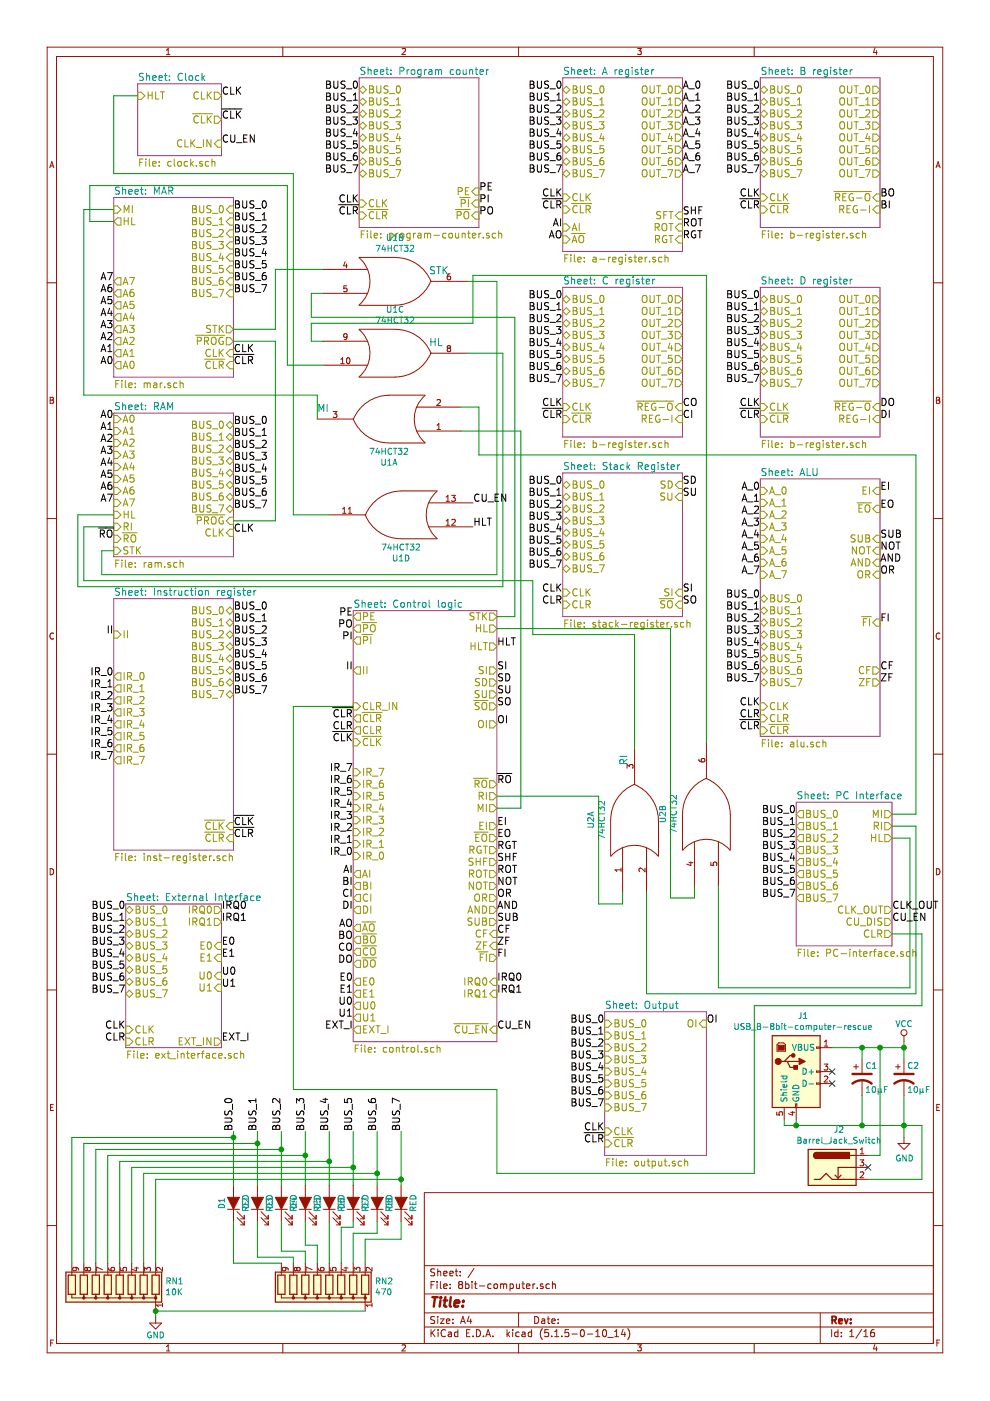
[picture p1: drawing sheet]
EESchema Schematic File Version 4
EELAYER 30 0
EELAYER END
$Descr A4 8268 11693 portrait
encoding utf-8
Sheet 1 16
Title ""
Date ""
Rev ""
Comp ""
Comment1 ""
Comment2 ""
Comment3 ""
Comment4 ""
$EndDescr
$Comp
L power:VCC #PWR02
U 1 1
P 7550 8700
F 0 "#PWR02" H 7550 8550 50  0001 C CNN
F 1 "VCC" H 7550 8850 50  0000 C CNN
F 2 "" H 7550 8700 50  0001 C CNN
F 3 "" H 7550 8700 50  0001 C CNN
	1    7550 8700
	1    0    0    -1  
$EndComp
$Sheet
S 1150 700  700  600 
U 5B533ECB
F0 "Clock" 60
F1 "clock.sch" 60
F2 "CLK" O R 1850 800 60 
F3 "HLT" I L 1150 800 60 
F4 "~CLK" O R 1850 1000 60 
F5 "CLK_IN" I R 1850 1200 60 
$EndSheet
$Sheet
S 6350 650  1000 1250
U 5B53AFFA
F0 "B register" 60
F1 "b-register.sch" 60
F2 "BUS_0" B L 6350 750 60 
F3 "BUS_1" B L 6350 850 60 
F4 "BUS_2" B L 6350 950 60 
F5 "BUS_3" B L 6350 1050 60 
F6 "BUS_4" B L 6350 1150 60 
F7 "BUS_5" B L 6350 1250 60 
F8 "BUS_6" B L 6350 1350 60 
F9 "BUS_7" B L 6350 1450 60 
F10 "CLK" I L 6350 1650 60 
F11 "~CLR" I L 6350 1750 60 
F12 "OUT_0" O R 7350 750 60 
F13 "OUT_1" O R 7350 850 60 
F14 "OUT_2" O R 7350 950 60 
F15 "OUT_3" O R 7350 1050 60 
F16 "OUT_4" O R 7350 1150 60 
F17 "OUT_5" O R 7350 1250 60 
F18 "OUT_6" O R 7350 1350 60 
F19 "OUT_7" O R 7350 1450 60 
F20 "REG-I" I R 7350 1750 60 
F21 "~REG-O" I R 7350 1650 60 
$EndSheet
$Sheet
S 6350 4000 1000 2150
U 5B5451DB
F0 "ALU" 60
F1 "alu.sch" 60
F2 "BUS_1" T L 6350 5100 60 
F3 "BUS_0" T L 6350 5000 60 
F4 "BUS_2" T L 6350 5200 60 
F5 "BUS_3" T L 6350 5300 60 
F6 "BUS_4" T L 6350 5400 60 
F7 "BUS_5" T L 6350 5500 60 
F8 "BUS_6" T L 6350 5600 60 
F9 "BUS_7" T L 6350 5700 60 
F10 "A_0" I L 6350 4100 60 
F11 "A_1" I L 6350 4200 60 
F12 "A_2" I L 6350 4300 60 
F13 "A_3" I L 6350 4400 60 
F14 "A_4" I L 6350 4500 60 
F15 "A_5" I L 6350 4600 60 
F16 "A_6" I L 6350 4700 60 
F17 "A_7" I L 6350 4800 60 
F18 "~EO" I R 7350 4250 60 
F19 "CLK" I L 6350 5900 60 
F20 "CLR" I L 6350 6000 60 
F21 "~FI" I R 7350 5200 60 
F22 "CF" O R 7350 5600 60 
F23 "ZF" O R 7350 5700 60 
F24 "OR" I R 7350 4800 60 
F25 "AND" I R 7350 4700 60 
F26 "EI" I R 7350 4100 60 
F27 "NOT" I R 7350 4600 60 
F28 "SUB" I R 7350 4500 60 
F29 "~CLR" I L 6350 6100 60 
$EndSheet
$Sheet
S 950  1650 1000 1500
U 5B55F546
F0 "MAR" 60
F1 "mar.sch" 60
F2 "A0" O L 950 3050 60 
F3 "A1" O L 950 2950 60 
F4 "A2" O L 950 2850 60 
F5 "A3" O L 950 2750 60 
F6 "BUS_0" I R 1950 1750 60 
F7 "BUS_1" I R 1950 1850 60 
F8 "BUS_2" I R 1950 1950 60 
F9 "BUS_3" I R 1950 2050 60 
F10 "CLK" I R 1950 2950 60 
F11 "A4" O L 950 2650 60 
F12 "A5" O L 950 2550 60 
F13 "A6" O L 950 2450 60 
F14 "A7" O L 950 2350 60 
F15 "BUS_4" I R 1950 2150 60 
F16 "BUS_7" I R 1950 2450 60 
F17 "BUS_6" I R 1950 2350 60 
F18 "BUS_5" I R 1950 2250 60 
F19 "MI" I L 950 1750 60 
F20 "~CLR" I R 1950 3050 60 
F21 "HL" O L 950 1850 60 
F22 "~PROG" O R 1950 2850 60 
F23 "STK" O R 1950 2750 60 
$EndSheet
$Sheet
S 5050 8450 850  1200
U 5B57D8E5
F0 "Output" 60
F1 "output.sch" 60
F2 "OI" I R 5900 8550 60 
F3 "CLK" I L 5050 9450 60 
F4 "~CLR" I L 5050 9550 60 
F5 "BUS_0" I L 5050 8550 60 
F6 "BUS_1" I L 5050 8650 60 
F7 "BUS_2" I L 5050 8750 60 
F8 "BUS_3" I L 5050 8850 60 
F9 "BUS_4" I L 5050 8950 60 
F10 "BUS_5" I L 5050 9050 60 
F11 "BUS_6" I L 5050 9150 60 
F12 "BUS_7" I L 5050 9250 60 
$EndSheet
$Comp
L Device:LED_ALT D8
U 1 1
P 3350 10050
F 0 "D8" H 3350 10150 50  0000 C CNN
F 1 "RED" H 3350 9950 50  0000 C CNN
F 2 "LED_THT:LED_D3.0mm" H 3350 10050 50  0001 C CNN
F 3 "" H 3350 10050 50  0001 C CNN
	1    3350 10050
	0    -1   -1   0   
$EndComp
$Comp
L Device:LED_ALT D7
U 1 1
P 3150 10050
F 0 "D7" H 3150 10150 50  0000 C CNN
F 1 "RED" H 3150 9950 50  0000 C CNN
F 2 "LED_THT:LED_D3.0mm" H 3150 10050 50  0001 C CNN
F 3 "" H 3150 10050 50  0001 C CNN
	1    3150 10050
	0    -1   -1   0   
$EndComp
$Comp
L Device:LED_ALT D6
U 1 1
P 2950 10050
F 0 "D6" H 2950 10150 50  0000 C CNN
F 1 "RED" H 2950 9950 50  0000 C CNN
F 2 "LED_THT:LED_D3.0mm" H 2950 10050 50  0001 C CNN
F 3 "" H 2950 10050 50  0001 C CNN
	1    2950 10050
	0    -1   -1   0   
$EndComp
$Comp
L Device:LED_ALT D5
U 1 1
P 2750 10050
F 0 "D5" H 2750 10150 50  0000 C CNN
F 1 "RED" H 2750 9950 50  0000 C CNN
F 2 "LED_THT:LED_D3.0mm" H 2750 10050 50  0001 C CNN
F 3 "" H 2750 10050 50  0001 C CNN
	1    2750 10050
	0    -1   -1   0   
$EndComp
$Comp
L Device:LED_ALT D4
U 1 1
P 2550 10050
F 0 "D4" H 2550 10150 50  0000 C CNN
F 1 "RED" H 2550 9950 50  0000 C CNN
F 2 "LED_THT:LED_D3.0mm" H 2550 10050 50  0001 C CNN
F 3 "" H 2550 10050 50  0001 C CNN
	1    2550 10050
	0    -1   -1   0   
$EndComp
$Comp
L Device:LED_ALT D3
U 1 1
P 2350 10050
F 0 "D3" H 2350 10150 50  0000 C CNN
F 1 "RED" H 2350 9950 50  0000 C CNN
F 2 "LED_THT:LED_D3.0mm" H 2350 10050 50  0001 C CNN
F 3 "" H 2350 10050 50  0001 C CNN
	1    2350 10050
	0    -1   -1   0   
$EndComp
$Comp
L Device:LED_ALT D2
U 1 1
P 2150 10050
F 0 "D2" H 2150 10150 50  0000 C CNN
F 1 "RED" H 2150 9950 50  0000 C CNN
F 2 "LED_THT:LED_D3.0mm" H 2150 10050 50  0001 C CNN
F 3 "" H 2150 10050 50  0001 C CNN
	1    2150 10050
	0    -1   -1   0   
$EndComp
$Comp
L Device:LED_ALT D1
U 1 1
P 1950 10050
F 0 "D1" H 1950 10150 50  0000 C CNN
F 1 "RED" H 1950 9950 50  0000 C CNN
F 2 "LED_THT:LED_D3.0mm" H 1950 10050 50  0001 C CNN
F 3 "" H 1950 10050 50  0001 C CNN
	1    1950 10050
	0    -1   -1   0   
$EndComp
Wire Wire Line
	1300 9850 3350 9850
Wire Wire Line
	3350 9850 3350 9900
Wire Wire Line
	1200 9800 3150 9800
Wire Wire Line
	1100 9750 2950 9750
Wire Wire Line
	1000 9700 2750 9700
Wire Wire Line
	2150 9550 2150 9900
Wire Wire Line
	1950 9900 1950 9500
$Comp
L power:GND #PWR01
U 1 1
P 1300 11000
F 0 "#PWR01" H 1300 10750 50  0001 C CNN
F 1 "GND" H 1300 10850 50  0000 C CNN
F 2 "" H 1300 11000 50  0001 C CNN
F 3 "" H 1300 11000 50  0001 C CNN
	1    1300 11000
	1    0    0    -1  
$EndComp
Wire Wire Line
	2350 9600 2350 9900
Wire Wire Line
	2550 9650 2550 9900
Wire Wire Line
	2750 9700 2750 9900
Wire Wire Line
	2950 9750 2950 9900
Wire Wire Line
	3150 9800 3150 9900
$Comp
L Device:CP1 C2
U 1 1
P 7550 9000
F 0 "C2" H 7575 9100 50  0000 L CNN
F 1 "10µF" H 7575 8900 50  0000 L CNN
F 2 "Capacitor_THT:CP_Radial_D5.0mm_P2.00mm" H 7550 9000 50  0001 C CNN
F 3 "" H 7550 9000 50  0001 C CNN
	1    7550 9000
	1    0    0    -1  
$EndComp
Wire Wire Line
	7550 9400 7550 9150
Wire Wire Line
	2150 9550 700  9550
Wire Wire Line
	1950 9500 600  9500
$Sheet
S 3000 650  1000 1250
U 5B57994F
F0 "Program counter" 60
F1 "program-counter.sch" 60
F2 "CLK" I L 3000 1700 60 
F3 "BUS_0" B L 3000 750 60 
F4 "BUS_1" B L 3000 850 60 
F5 "BUS_2" B L 3000 950 60 
F6 "BUS_3" B L 3000 1050 60 
F7 "~CLR" I L 3000 1800 60 
F8 "BUS_4" B L 3000 1150 60 
F9 "BUS_5" B L 3000 1250 60 
F10 "BUS_6" B L 3000 1350 60 
F11 "BUS_7" B L 3000 1450 60 
F12 "~PO" I R 4000 1800 60 
F13 "~PI" I R 4000 1700 60 
F14 "PE" I R 4000 1600 60 
$EndSheet
Wire Wire Line
	1950 4350 2300 4350
Wire Wire Line
	2300 4350 2300 2850
Wire Wire Line
	2300 2850 1950 2850
Wire Wire Line
	2350 9600 800  9600
Wire Wire Line
	2550 9650 900  9650
$Sheet
S 950  3450 1000 1200
U 5B551E96
F0 "RAM" 60
F1 "ram.sch" 60
F2 "BUS_0" B R 1950 3550 60 
F3 "BUS_1" B R 1950 3650 60 
F4 "BUS_2" B R 1950 3750 60 
F5 "BUS_3" B R 1950 3850 60 
F6 "BUS_4" B R 1950 3950 60 
F7 "BUS_5" B R 1950 4050 60 
F8 "BUS_6" B R 1950 4150 60 
F9 "BUS_7" B R 1950 4250 60 
F10 "RI" I L 950 4400 60 
F11 "~RO" I L 950 4500 60 
F12 "CLK" I R 1950 4450 60 
F13 "A0" I L 950 3500 60 
F14 "A1" I L 950 3600 60 
F15 "A2" I L 950 3700 60 
F16 "A3" I L 950 3800 60 
F17 "A4" I L 950 3900 60 
F18 "A5" I L 950 4000 60 
F19 "A6" I L 950 4100 60 
F20 "A7" I L 950 4200 60 
F21 "HL" I L 950 4300 60 
F22 "STK" I L 950 4600 60 
F23 "~PROG" I R 1950 4350 60 
$EndSheet
$Sheet
S 4700 3950 1000 1200
U 6432FCD8
F0 "Stack Register" 60
F1 "stack-register.sch" 60
F2 "BUS_0" B L 4700 4050 60 
F3 "BUS_1" B L 4700 4150 60 
F4 "BUS_2" B L 4700 4250 60 
F5 "BUS_3" B L 4700 4350 60 
F6 "BUS_4" B L 4700 4450 60 
F7 "BUS_5" B L 4700 4550 60 
F8 "BUS_6" B L 4700 4650 60 
F9 "BUS_7" B L 4700 4750 60 
F10 "CLK" I L 4700 4950 60 
F11 "SI" I R 5700 4950 60 
F12 "~SO" I R 5700 5050 60 
F13 "CLR" I L 4700 5050 60 
F14 "SD" I R 5700 4050 60 
F15 "SU" I R 5700 4150 60 
$EndSheet
$Comp
L power:GND #PWR03
U 1 1
P 7550 9500
F 0 "#PWR03" H 7550 9250 50  0001 C CNN
F 1 "GND" H 7555 9327 50  0000 C CNN
F 2 "" H 7550 9500 50  0001 C CNN
F 3 "" H 7550 9500 50  0001 C CNN
	1    7550 9500
	1    0    0    -1  
$EndComp
Connection ~ 7550 9400
Wire Wire Line
	7550 8750 7550 8700
Wire Wire Line
	7550 8850 7550 8750
Connection ~ 7550 8750
Wire Wire Line
	6550 9400 6650 9400
Connection ~ 6650 9400
Wire Wire Line
	1950 9500 1950 9450
Connection ~ 1950 9500
Wire Wire Line
	2150 9550 2150 9450
Connection ~ 2150 9550
Wire Wire Line
	2350 9600 2350 9450
Connection ~ 2350 9600
Wire Wire Line
	2550 9650 2550 9450
Connection ~ 2550 9650
Wire Wire Line
	2750 9700 2750 9450
Connection ~ 2750 9700
Wire Wire Line
	2950 9750 2950 9450
Connection ~ 2950 9750
Wire Wire Line
	3150 9800 3150 9450
Connection ~ 3150 9800
Wire Wire Line
	3350 9850 3350 9450
Connection ~ 3350 9850
Text Label 1950 9450 1    60   ~ 0
BUS_0
Text Label 2150 9450 1    60   ~ 0
BUS_1
Text Label 2350 9450 1    60   ~ 0
BUS_2
Text Label 2550 9450 1    60   ~ 0
BUS_3
Text Label 2750 9450 1    60   ~ 0
BUS_4
Text Label 2950 9450 1    60   ~ 0
BUS_5
Text Label 3150 9450 1    60   ~ 0
BUS_6
Text Label 3350 9450 1    60   ~ 0
BUS_7
Text Label 1950 5100 0    60   ~ 0
BUS_0
Text Label 1950 5200 0    60   ~ 0
BUS_1
Text Label 1950 5300 0    60   ~ 0
BUS_2
Text Label 1950 5400 0    60   ~ 0
BUS_3
Text Label 1950 5500 0    60   ~ 0
BUS_4
Text Label 1950 5600 0    60   ~ 0
BUS_5
Text Label 1950 5700 0    60   ~ 0
BUS_6
Text Label 1950 5800 0    60   ~ 0
BUS_7
Text Label 1950 3550 0    60   ~ 0
BUS_0
Text Label 1950 3650 0    60   ~ 0
BUS_1
Text Label 1950 3750 0    60   ~ 0
BUS_2
Text Label 1950 3850 0    60   ~ 0
BUS_3
Text Label 1950 3950 0    60   ~ 0
BUS_4
Text Label 1950 4050 0    60   ~ 0
BUS_5
Text Label 1950 4150 0    60   ~ 0
BUS_6
Text Label 1950 4250 0    60   ~ 0
BUS_7
Text Label 1950 1750 0    60   ~ 0
BUS_0
Text Label 1950 1850 0    60   ~ 0
BUS_1
Text Label 1950 1950 0    60   ~ 0
BUS_2
Text Label 1950 2050 0    60   ~ 0
BUS_3
Text Label 1950 2150 0    60   ~ 0
BUS_4
Text Label 1950 2250 0    60   ~ 0
BUS_5
Text Label 1950 2350 0    60   ~ 0
BUS_6
Text Label 1950 2450 0    60   ~ 0
BUS_7
Wire Wire Line
	6550 9350 6550 9400
Wire Wire Line
	6650 9350 6650 9400
NoConn ~ 6950 8950
NoConn ~ 6950 9050
$Comp
L 8bit-computer-rescue:USB_B-8bit-computer-rescue J1
U 1 1
P 6650 8950
F 0 "J1" H 6707 9417 50  0000 C CNN
F 1 "USB_B-8bit-computer-rescue" H 6707 9326 50  0000 C CNN
F 2 "Connector_USB:USB_B_OST_USB-B1HSxx_Horizontal" H 6800 8900 50  0001 C CNN
F 3 "" H 6800 8900 50  0001 C CNN
	1    6650 8950
	1    0    0    -1  
$EndComp
$Sheet
S 4700 2400 1000 1250
U 5F7B99D0
F0 "C register" 60
F1 "b-register.sch" 60
F2 "BUS_0" B L 4700 2500 60 
F3 "BUS_1" B L 4700 2600 60 
F4 "BUS_2" B L 4700 2700 60 
F5 "BUS_3" B L 4700 2800 60 
F6 "BUS_4" B L 4700 2900 60 
F7 "BUS_5" B L 4700 3000 60 
F8 "BUS_6" B L 4700 3100 60 
F9 "BUS_7" B L 4700 3200 60 
F10 "CLK" I L 4700 3400 60 
F11 "~CLR" I L 4700 3500 60 
F12 "OUT_0" O R 5700 2500 60 
F13 "OUT_1" O R 5700 2600 60 
F14 "OUT_2" O R 5700 2700 60 
F15 "OUT_3" O R 5700 2800 60 
F16 "OUT_4" O R 5700 2900 60 
F17 "OUT_5" O R 5700 3000 60 
F18 "OUT_6" O R 5700 3100 60 
F19 "OUT_7" O R 5700 3200 60 
F20 "REG-I" I R 5700 3500 60 
F21 "~REG-O" I R 5700 3400 60 
$EndSheet
Text Label 4700 750  2    60   ~ 0
BUS_0
Text Label 4700 850  2    60   ~ 0
BUS_1
Text Label 4700 950  2    60   ~ 0
BUS_2
Text Label 4700 1050 2    60   ~ 0
BUS_3
Text Label 4700 1150 2    60   ~ 0
BUS_4
Text Label 4700 1250 2    60   ~ 0
BUS_5
Text Label 4700 1350 2    60   ~ 0
BUS_6
Text Label 4700 1450 2    60   ~ 0
BUS_7
Text Label 4700 2500 2    60   ~ 0
BUS_0
Text Label 4700 2600 2    60   ~ 0
BUS_1
Text Label 4700 2700 2    60   ~ 0
BUS_2
Text Label 4700 2800 2    60   ~ 0
BUS_3
Text Label 4700 2900 2    60   ~ 0
BUS_4
Text Label 4700 3000 2    60   ~ 0
BUS_5
Text Label 4700 3100 2    60   ~ 0
BUS_6
Text Label 4700 3200 2    60   ~ 0
BUS_7
Text Label 4700 4050 2    60   ~ 0
BUS_0
Text Label 4700 4150 2    60   ~ 0
BUS_1
Text Label 4700 4250 2    60   ~ 0
BUS_2
Text Label 4700 4350 2    60   ~ 0
BUS_3
Text Label 4700 4450 2    60   ~ 0
BUS_4
Text Label 4700 4550 2    60   ~ 0
BUS_5
Text Label 4700 4650 2    60   ~ 0
BUS_6
Text Label 4700 4750 2    60   ~ 0
BUS_7
Text Label 6350 750  2    60   ~ 0
BUS_0
Text Label 6350 850  2    60   ~ 0
BUS_1
Text Label 6350 950  2    60   ~ 0
BUS_2
Text Label 6350 1050 2    60   ~ 0
BUS_3
Text Label 6350 1150 2    60   ~ 0
BUS_4
Text Label 6350 1250 2    60   ~ 0
BUS_5
Text Label 6350 1350 2    60   ~ 0
BUS_6
Text Label 6350 1450 2    60   ~ 0
BUS_7
Text Label 6350 2500 2    60   ~ 0
BUS_0
Text Label 6350 2600 2    60   ~ 0
BUS_1
Text Label 6350 2700 2    60   ~ 0
BUS_2
Text Label 6350 2800 2    60   ~ 0
BUS_3
Text Label 6350 2900 2    60   ~ 0
BUS_4
Text Label 6350 3000 2    60   ~ 0
BUS_5
Text Label 6350 3100 2    60   ~ 0
BUS_6
Text Label 6350 3200 2    60   ~ 0
BUS_7
Text Label 6350 5000 2    60   ~ 0
BUS_0
Text Label 6350 5100 2    60   ~ 0
BUS_1
Text Label 6350 5200 2    60   ~ 0
BUS_2
Text Label 6350 5300 2    60   ~ 0
BUS_3
Text Label 6350 5400 2    60   ~ 0
BUS_4
Text Label 6350 5500 2    60   ~ 0
BUS_5
Text Label 6350 5600 2    60   ~ 0
BUS_6
Text Label 6350 5700 2    60   ~ 0
BUS_7
Text Label 3000 750  2    60   ~ 0
BUS_0
Text Label 3000 850  2    60   ~ 0
BUS_1
Text Label 3000 950  2    60   ~ 0
BUS_2
Text Label 3000 1050 2    60   ~ 0
BUS_3
Text Label 3000 1150 2    60   ~ 0
BUS_4
Text Label 3000 1250 2    60   ~ 0
BUS_5
Text Label 3000 1350 2    60   ~ 0
BUS_6
Text Label 3000 1450 2    60   ~ 0
BUS_7
Text Label 5050 8550 2    60   ~ 0
BUS_0
Text Label 5050 8650 2    60   ~ 0
BUS_1
Text Label 5050 8750 2    60   ~ 0
BUS_2
Text Label 5050 8850 2    60   ~ 0
BUS_3
Text Label 5050 8950 2    60   ~ 0
BUS_4
Text Label 5050 9050 2    60   ~ 0
BUS_5
Text Label 5050 9150 2    60   ~ 0
BUS_6
Text Label 5050 9250 2    60   ~ 0
BUS_7
$Sheet
S 6650 6700 800  1200
U 617DFBA6
F0 "PC Interface" 60
F1 "PC-interface.sch" 60
F2 "RI" O R 7450 6900 60 
F3 "HL" O R 7450 7000 60 
F4 "BUS_0" O L 6650 6800 60 
F5 "BUS_1" O L 6650 6900 60 
F6 "BUS_2" O L 6650 7000 60 
F7 "BUS_3" O L 6650 7100 60 
F8 "BUS_4" O L 6650 7200 60 
F9 "BUS_5" O L 6650 7300 60 
F10 "BUS_6" O L 6650 7400 60 
F11 "BUS_7" O L 6650 7500 60 
F12 "MI" O R 7450 6800 60 
F13 "CLR" O R 7450 7800 60 
F14 "CLK_OUT" O R 7450 7600 60 
F15 "CU_DIS" O R 7450 7700 60 
$EndSheet
Text Label 6650 6800 2    60   ~ 0
BUS_0
Text Label 6650 6900 2    60   ~ 0
BUS_1
Text Label 6650 7000 2    60   ~ 0
BUS_2
Text Label 6650 7100 2    60   ~ 0
BUS_3
Text Label 6650 7200 2    60   ~ 0
BUS_4
Text Label 6650 7300 2    60   ~ 0
BUS_5
Text Label 6650 7400 2    60   ~ 0
BUS_6
Text Label 6650 7500 2    60   ~ 0
BUS_7
$Sheet
S 950  5000 1000 2100
U 5B53F237
F0 "Instruction register" 60
F1 "inst-register.sch" 60
F2 "BUS_0" B R 1950 5100 60 
F3 "BUS_1" B R 1950 5200 60 
F4 "BUS_2" B R 1950 5300 60 
F5 "BUS_3" B R 1950 5400 60 
F6 "BUS_4" B R 1950 5500 60 
F7 "BUS_5" B R 1950 5600 60 
F8 "BUS_6" B R 1950 5700 60 
F9 "BUS_7" B R 1950 5800 60 
F10 "IR_4" O L 950 6050 60 
F11 "IR_5" O L 950 6150 60 
F12 "IR_6" O L 950 6250 60 
F13 "IR_7" O L 950 6350 60 
F14 "II" I L 950 5300 60 
F15 "IR_3" O L 950 5950 60 
F16 "IR_2" O L 950 5850 60 
F17 "IR_1" O L 950 5750 60 
F18 "IR_0" O L 950 5650 60 
F19 "~CLR" I R 1950 7000 60 
F20 "~CLK" I R 1950 6900 60 
$EndSheet
$Sheet
S 4700 650  1000 1450
U 5B53468B
F0 "A register" 60
F1 "a-register.sch" 60
F2 "BUS_0" B L 4700 750 60 
F3 "BUS_1" B L 4700 850 60 
F4 "BUS_2" B L 4700 950 60 
F5 "BUS_3" B L 4700 1050 60 
F6 "BUS_4" B L 4700 1150 60 
F7 "BUS_5" B L 4700 1250 60 
F8 "BUS_6" B L 4700 1350 60 
F9 "BUS_7" B L 4700 1450 60 
F10 "CLK" I L 4700 1650 60 
F11 "~AO" I L 4700 2000 60 
F12 "SFT" I R 5700 1800 60 
F13 "RGT" I R 5700 2000 60 
F14 "ROT" I R 5700 1900 60 
F15 "AI" I L 4700 1900 60 
F16 "~CLR" I L 4700 1750 60 
F17 "OUT_0" O R 5700 750 60 
F18 "OUT_1" O R 5700 850 60 
F19 "OUT_2" O R 5700 950 60 
F20 "OUT_3" O R 5700 1050 60 
F21 "OUT_4" O R 5700 1150 60 
F22 "OUT_5" O R 5700 1250 60 
F23 "OUT_6" O R 5700 1350 60 
F24 "OUT_7" O R 5700 1450 60 
$EndSheet
Text Label 2950 7150 2    60   ~ 0
IR_0
Text Label 2950 7050 2    60   ~ 0
IR_1
Text Label 2950 6950 2    60   ~ 0
IR_2
Text Label 2950 6850 2    60   ~ 0
IR_3
Text Label 2950 6650 2    60   ~ 0
IR_5
Text Label 2950 6450 2    60   ~ 0
IR_7
Text Label 2950 6750 2    60   ~ 0
IR_4
Text Label 2950 6550 2    60   ~ 0
IR_6
Text Label 950  5650 2    60   ~ 0
IR_0
Text Label 950  5750 2    60   ~ 0
IR_1
Text Label 950  5850 2    60   ~ 0
IR_2
Text Label 950  5950 2    60   ~ 0
IR_3
Text Label 950  6150 2    60   ~ 0
IR_5
Text Label 950  6350 2    60   ~ 0
IR_7
Text Label 950  6050 2    60   ~ 0
IR_4
Text Label 950  6250 2    60   ~ 0
IR_6
Text Label 5700 750  0    60   ~ 0
A_0
Text Label 5700 850  0    60   ~ 0
A_1
Text Label 5700 950  0    60   ~ 0
A_2
Text Label 5700 1050 0    60   ~ 0
A_3
Text Label 5700 1150 0    60   ~ 0
A_4
Text Label 5700 1250 0    60   ~ 0
A_5
Text Label 5700 1350 0    60   ~ 0
A_6
Text Label 5700 1450 0    60   ~ 0
A_7
Text Label 6350 4100 2    60   ~ 0
A_0
Text Label 6350 4200 2    60   ~ 0
A_1
Text Label 6350 4300 2    60   ~ 0
A_2
Text Label 6350 4400 2    60   ~ 0
A_3
Text Label 6350 4500 2    60   ~ 0
A_4
Text Label 6350 4600 2    60   ~ 0
A_5
Text Label 6350 4700 2    60   ~ 0
A_6
Text Label 6350 4800 2    60   ~ 0
A_7
Text Label 1850 800  0    60   ~ 0
CLK
Text Label 3000 1700 2    60   ~ 0
CLK
Text Label 4700 1650 2    60   ~ 0
CLK
Text Label 6350 1650 2    60   ~ 0
CLK
Text Label 6350 3400 2    60   ~ 0
CLK
Text Label 4700 3400 2    60   ~ 0
CLK
Text Label 4700 4950 2    60   ~ 0
CLK
Text Label 6350 5900 2    60   ~ 0
CLK
Text Label 5050 9450 2    60   ~ 0
CLK
Text Label 1850 1000 0    60   ~ 0
~CLK
Text Label 1950 6900 0    60   ~ 0
~CLK
Text Label 2950 6200 2    60   ~ 0
~CLK
Text Label 1950 2950 0    60   ~ 0
CLK
Text Label 1950 4450 0    60   ~ 0
CLK
Text Label 2950 6100 2    60   ~ 0
CLR
Text Label 6350 6000 2    60   ~ 0
CLR
Text Label 2950 6000 2    60   ~ 0
~CLR
Text Label 1950 7000 0    60   ~ 0
~CLR
Text Label 1950 3050 0    60   ~ 0
~CLR
Text Label 3000 1800 2    60   ~ 0
~CLR
Text Label 4700 1750 2    60   ~ 0
~CLR
Text Label 6350 1750 2    60   ~ 0
~CLR
Text Label 6350 3500 2    60   ~ 0
~CLR
Text Label 4700 3500 2    60   ~ 0
~CLR
Text Label 5050 9550 2    60   ~ 0
~CLR
Wire Wire Line
	6950 8750 7200 8750
Wire Wire Line
	6650 9400 7200 9400
Text Label 4700 5050 2    60   ~ 0
CLR
Text Label 1050 7600 2    60   ~ 0
BUS_0
Text Label 1050 7700 2    60   ~ 0
BUS_1
Text Label 1050 7800 2    60   ~ 0
BUS_2
Text Label 1050 7900 2    60   ~ 0
BUS_3
Text Label 1050 8000 2    60   ~ 0
BUS_4
Text Label 1050 8100 2    60   ~ 0
BUS_5
Text Label 1050 8200 2    60   ~ 0
BUS_6
Text Label 1050 8300 2    60   ~ 0
BUS_7
$Sheet
S 2950 5100 1200 3600
U 5B5B7509
F0 "Control logic" 60
F1 "control.sch" 60
F2 "HLT" O R 4150 5400 60 
F3 "RI" O R 4150 6650 60 
F4 "~RO" O R 4150 6550 60 
F5 "~AO" O L 2950 7750 60 
F6 "~EO" O R 4150 7000 60 
F7 "SU" O R 4150 5800 60 
F8 "OI" O R 4150 6050 60 
F9 "~CO" O L 2950 7950 60 
F10 "~FI" O R 4150 8000 60 
F11 "IR_4" I L 2950 6750 60 
F12 "IR_5" I L 2950 6650 60 
F13 "IR_6" I L 2950 6550 60 
F14 "IR_7" I L 2950 6450 60 
F15 "~CLK" I L 2950 6200 60 
F16 "CLR" O L 2950 6100 60 
F17 "~CLR" O L 2950 6000 60 
F18 "ZF" I R 4150 7900 60 
F19 "CF" I R 4150 7800 60 
F20 "II" O L 2950 5600 60 
F21 "IR_3" I L 2950 6850 60 
F22 "IR_2" I L 2950 6950 60 
F23 "IR_1" I L 2950 7050 60 
F24 "IR_0" I L 2950 7150 60 
F25 "OR" O R 4150 7500 60 
F26 "AND" O R 4150 7600 60 
F27 "ROT" O R 4150 7300 60 
F28 "RGT" O R 4150 7100 60 
F29 "SHF" O R 4150 7200 60 
F30 "HL" O R 4150 5250 60 
F31 "SI" O R 4150 5600 60 
F32 "STK" O R 4150 5150 60 
F33 "MI" O R 4150 6750 60 
F34 "BI" O L 2950 7400 60 
F35 "AI" O L 2950 7300 60 
F36 "~SO" O R 4150 5900 60 
F37 "CLR_IN" I L 2950 5900 60 
F38 "~CU_EN" I R 4150 8600 60 
F39 "SUB" O R 4150 7700 60 
F40 "PE" O L 2950 5150 60 
F41 "~PO" O L 2950 5250 60 
F42 "~PI" O L 2950 5350 60 
F43 "EI" O R 4150 6900 60 
F44 "CI" O L 2950 7500 60 
F45 "DI" O L 2950 7600 60 
F46 "EXT_I" O L 2950 8600 60 
F47 "~BO" O L 2950 7850 60 
F48 "~DO" O L 2950 8050 60 
F49 "NOT" O R 4150 7400 60 
F50 "SD" O R 4150 5700 60 
F51 "U0" O L 2950 8400 60 
F52 "U1" O L 2950 8500 60 
F53 "E0" O L 2950 8200 60 
F54 "E1" O L 2950 8300 60 
F55 "IRQ0" I R 4150 8200 60 
F56 "IRQ1" I R 4150 8300 60 
$EndSheet
Text Label 1050 8600 2    60   ~ 0
CLK
Text Label 1050 8700 2    60   ~ 0
CLR
Wire Wire Line
	950  4600 850  4600
Wire Wire Line
	850  4600 850  4800
$Comp
L 8bit-computer-rescue:74HCT32 U1
U 2 1
P 3300 2350
F 0 "U1" H 3300 2716 50  0000 C CNN
F 1 "74HCT32" H 3300 2625 50  0000 C CNN
F 2 "Package_DIP:DIP-14_W7.62mm" H 3300 2350 50  0001 C CNN
F 3 "" H 3300 2350 50  0001 C CNN
	2    3300 2350
	1    0    0    -1  
$EndComp
Wire Wire Line
	2300 2250 2700 2250
Wire Wire Line
	3900 2350 4150 2350
Wire Wire Line
	4150 2350 4150 4800
Wire Wire Line
	4150 4800 850  4800
Wire Wire Line
	4150 5150 4300 5150
Wire Wire Line
	2600 2650 2600 2450
Wire Wire Line
	2600 2450 2700 2450
Wire Wire Line
	1950 2750 2300 2750
Wire Wire Line
	2300 2250 2300 2750
Wire Wire Line
	2600 2650 4300 2650
Wire Wire Line
	4300 2650 4300 5150
$Comp
L 8bit-computer-rescue:74HCT32 U1
U 3 1
P 3300 2950
F 0 "U1" H 3300 3316 50  0000 C CNN
F 1 "74HCT32" H 3300 3225 50  0000 C CNN
F 2 "Package_DIP:DIP-14_W7.62mm" H 3300 2950 50  0001 C CNN
F 3 "" H 3300 2950 50  0001 C CNN
	3    3300 2950
	1    0    0    -1  
$EndComp
$Comp
L 8bit-computer-rescue:74HCT32 U2
U 2 1
P 5900 6800
F 0 "U2" H 5900 7166 50  0000 C CNN
F 1 "74HCT32" H 5900 7075 50  0000 C CNN
F 2 "Package_DIP:DIP-14_W7.62mm" H 5900 6800 50  0001 C CNN
F 3 "" H 5900 6800 50  0001 C CNN
	2    5900 6800
	0    -1   -1   0   
$EndComp
Wire Wire Line
	4150 5250 5600 5250
Wire Wire Line
	5600 5250 5600 7500
Wire Wire Line
	7450 7000 7600 7000
Wire Wire Line
	7600 8250 6000 8250
Wire Wire Line
	7600 7000 7600 8250
Wire Wire Line
	6000 8250 6000 7400
Wire Wire Line
	5600 7500 5800 7500
Wire Wire Line
	5800 7500 5800 7400
Wire Wire Line
	3950 2300 3950 2700
Wire Wire Line
	3950 2700 2600 2700
Wire Wire Line
	2600 2700 2600 2850
Wire Wire Line
	2600 2850 2700 2850
Wire Wire Line
	950  1850 750  1850
Wire Wire Line
	750  1850 750  1550
Wire Wire Line
	750  1550 2400 1550
Wire Wire Line
	2400 1550 2400 3050
Wire Wire Line
	2400 3050 2700 3050
Wire Wire Line
	3900 2950 4200 2950
Wire Wire Line
	4200 2950 4200 4900
Wire Wire Line
	4200 4900 650  4900
Wire Wire Line
	650  4900 650  4300
Wire Wire Line
	650  4300 950  4300
$Comp
L 8bit-computer-rescue:74HCT32 U2
U 1 1
P 5300 6850
F 0 "U2" H 5300 7216 50  0000 C CNN
F 1 "74HCT32" H 5300 7125 50  0000 C CNN
F 2 "Package_DIP:DIP-14_W7.62mm" H 5300 6850 50  0001 C CNN
F 3 "" H 5300 6850 50  0001 C CNN
	1    5300 6850
	0    -1   -1   0   
$EndComp
Wire Wire Line
	7450 6900 7650 6900
Wire Wire Line
	7650 6900 7650 8300
Wire Wire Line
	7650 8300 5400 8300
Wire Wire Line
	5400 8300 5400 7450
Wire Wire Line
	4150 6650 5000 6650
Wire Wire Line
	5000 6650 5000 7550
Wire Wire Line
	5000 7550 5200 7550
Wire Wire Line
	5200 7550 5200 7450
Wire Wire Line
	5300 6250 5300 5300
Wire Wire Line
	5300 5300 4450 5300
Wire Wire Line
	4450 5300 4450 4850
Wire Wire Line
	700  4850 700  4400
Wire Wire Line
	700  4400 950  4400
$Comp
L 8bit-computer-rescue:74HCT32 U1
U 1 1
P 3250 3500
F 0 "U1" H 3250 3866 50  0000 C CNN
F 1 "74HCT32" H 3250 3775 50  0000 C CNN
F 2 "Package_DIP:DIP-14_W7.62mm" H 3250 3500 50  0001 C CNN
F 3 "" H 3250 3500 50  0001 C CNN
	1    3250 3500
	-1   0    0    1   
$EndComp
Wire Wire Line
	4150 6750 4350 6750
Wire Wire Line
	7450 6800 7650 6800
Wire Wire Line
	7650 3800 4000 3800
Wire Wire Line
	4000 3800 4000 3400
Wire Wire Line
	4000 3400 3850 3400
Wire Wire Line
	2650 3500 2650 3300
Wire Wire Line
	2650 3300 700  3300
Wire Wire Line
	700  3300 700  1750
Wire Wire Line
	700  1750 950  1750
$Comp
L 8bit-computer-rescue:Barrel_Jack_Switch J2
U 1 1
P 6950 9750
F 0 "J2" H 7007 10067 50  0000 C CNN
F 1 "Barrel_Jack_Switch" H 7007 9976 50  0000 C CNN
F 2 "Connector_BarrelJack:BarrelJack_Horizontal" H 7000 9710 50  0001 C CNN
F 3 "~" H 7000 9710 50  0001 C CNN
	1    6950 9750
	1    0    0    -1  
$EndComp
Wire Wire Line
	7250 9650 7350 9650
Wire Wire Line
	7350 9650 7350 8750
Connection ~ 7350 8750
Wire Wire Line
	7350 8750 7550 8750
Wire Wire Line
	7250 9850 7700 9850
Wire Wire Line
	7700 9850 7700 9400
Wire Wire Line
	7700 9400 7550 9400
NoConn ~ 7250 9750
Wire Wire Line
	1950 10550 2350 10550
Wire Wire Line
	1950 10200 1950 10550
Wire Wire Line
	2150 10500 2450 10500
Wire Wire Line
	2450 10500 2450 10550
Wire Wire Line
	2150 10200 2150 10500
Wire Wire Line
	2350 10450 2550 10450
Wire Wire Line
	2550 10450 2550 10550
Wire Wire Line
	2350 10200 2350 10450
Wire Wire Line
	2550 10400 2650 10400
Wire Wire Line
	2650 10400 2650 10550
Wire Wire Line
	2550 10200 2550 10400
Wire Wire Line
	2750 10200 2750 10550
Wire Wire Line
	2950 10250 2950 10200
Wire Wire Line
	2950 10250 2850 10250
Wire Wire Line
	2850 10250 2850 10550
Wire Wire Line
	3150 10300 2950 10300
Wire Wire Line
	2950 10300 2950 10550
Wire Wire Line
	3150 10200 3150 10300
Wire Wire Line
	3350 10350 3050 10350
Wire Wire Line
	3050 10350 3050 10550
Wire Wire Line
	3350 10200 3350 10350
Wire Wire Line
	7450 7800 7700 7800
Wire Wire Line
	7700 7800 7700 8400
Wire Wire Line
	7700 8400 6300 8400
Wire Wire Line
	6300 8400 6300 9800
Wire Wire Line
	6300 9800 4150 9800
Wire Wire Line
	4150 9800 4150 9100
Wire Wire Line
	4150 9100 2450 9100
Wire Wire Line
	2450 9100 2450 5900
Wire Wire Line
	2450 5900 2950 5900
Text Notes 3750 2300 2    60   ~ 0
STK
Text Notes 3700 2900 2    60   ~ 0
HL
Text Notes 2750 3450 2    60   ~ 0
MI
$Sheet
S 6350 2400 1000 1250
U 5F7BF5BB
F0 "D register" 60
F1 "b-register.sch" 60
F2 "BUS_0" B L 6350 2500 60 
F3 "BUS_1" B L 6350 2600 60 
F4 "BUS_2" B L 6350 2700 60 
F5 "BUS_3" B L 6350 2800 60 
F6 "BUS_4" B L 6350 2900 60 
F7 "BUS_5" B L 6350 3000 60 
F8 "BUS_6" B L 6350 3100 60 
F9 "BUS_7" B L 6350 3200 60 
F10 "CLK" I L 6350 3400 60 
F11 "~CLR" I L 6350 3500 60 
F12 "OUT_0" O R 7350 2500 60 
F13 "OUT_1" O R 7350 2600 60 
F14 "OUT_2" O R 7350 2700 60 
F15 "OUT_3" O R 7350 2800 60 
F16 "OUT_4" O R 7350 2900 60 
F17 "OUT_5" O R 7350 3000 60 
F18 "OUT_6" O R 7350 3100 60 
F19 "OUT_7" O R 7350 3200 60 
F20 "REG-I" I R 7350 3500 60 
F21 "~REG-O" I R 7350 3400 60 
$EndSheet
Text Notes 5250 6300 3    60   ~ 0
RI
$Comp
L Device:CP1 C1
U 1 1
P 7200 9000
F 0 "C1" H 7225 9100 50  0000 L CNN
F 1 "10µF" H 7225 8900 50  0000 L CNN
F 2 "Capacitor_THT:CP_Radial_D5.0mm_P2.00mm" H 7200 9000 50  0001 C CNN
F 3 "" H 7200 9000 50  0001 C CNN
	1    7200 9000
	1    0    0    -1  
$EndComp
Wire Wire Line
	7200 8850 7200 8750
Connection ~ 7200 8750
Wire Wire Line
	7200 8750 7350 8750
Wire Wire Line
	7200 9150 7200 9400
Connection ~ 7200 9400
Wire Wire Line
	7200 9400 7550 9400
Text Label 6350 6100 2    60   ~ 0
~CLR
Wire Wire Line
	600  9500 600  10550
Wire Wire Line
	700  9550 700  10550
Wire Wire Line
	800  9600 800  10550
Wire Wire Line
	900  9650 900  10550
Wire Wire Line
	1000 9700 1000 10550
Wire Wire Line
	1100 9750 1100 10550
Wire Wire Line
	1200 9800 1200 10550
Wire Wire Line
	1300 9850 1300 10550
$Comp
L Device:R_Network08 RN1
U 1 1
P 900 10750
F 0 "RN1" H 420 10704 50  0000 R CNN
F 1 "10K" H 420 10795 50  0000 R CNN
F 2 "Resistor_THT:R_Array_SIP9" V 1375 10750 50  0001 C CNN
F 3 "http://www.vishay.com/docs/31509/csc.pdf" H 900 10750 50  0001 C CNN
	1    900  10750
	-1   0    0    1   
$EndComp
Wire Wire Line
	1300 11000 1300 10950
$Comp
L Device:R_Network08 RN2
U 1 1
P 2650 10750
F 0 "RN2" H 2170 10704 50  0000 R CNN
F 1 "470" H 2170 10795 50  0000 R CNN
F 2 "Resistor_THT:R_Array_SIP9" V 3125 10750 50  0001 C CNN
F 3 "http://www.vishay.com/docs/31509/csc.pdf" H 2650 10750 50  0001 C CNN
	1    2650 10750
	-1   0    0    1   
$EndComp
Wire Wire Line
	1300 10950 3050 10950
Connection ~ 1300 10950
Wire Wire Line
	7550 9500 7550 9400
$Comp
L 8bit-computer-rescue:74HCT32 U1
U 4 1
P 3350 4300
F 0 "U1" H 3350 4666 50  0000 C CNN
F 1 "74HCT32" H 3350 4575 50  0000 C CNN
F 2 "Package_DIP:DIP-14_W7.62mm" H 3350 4300 50  0001 C CNN
F 3 "" H 3350 4300 50  0001 C CNN
	4    3350 4300
	-1   0    0    1   
$EndComp
Text Label 950  2350 2    60   ~ 0
A7
Text Label 950  2450 2    60   ~ 0
A6
Text Label 950  2550 2    60   ~ 0
A5
Text Label 950  2650 2    60   ~ 0
A4
Text Label 950  2750 2    60   ~ 0
A3
Text Label 950  2850 2    60   ~ 0
A2
Text Label 950  2950 2    60   ~ 0
A1
Text Label 950  3050 2    60   ~ 0
A0
Text Label 950  4200 2    60   ~ 0
A7
Text Label 950  4100 2    60   ~ 0
A6
Text Label 950  4000 2    60   ~ 0
A5
Text Label 950  3900 2    60   ~ 0
A4
Text Label 950  3800 2    60   ~ 0
A3
Text Label 950  3700 2    60   ~ 0
A2
Text Label 950  3600 2    60   ~ 0
A1
Text Label 950  3500 2    60   ~ 0
A0
Text Label 950  4500 2    60   ~ 0
~RO
Text Label 4150 6550 0    60   ~ 0
~RO
Text Label 950  5300 2    60   ~ 0
II
Text Label 2950 5600 2    60   ~ 0
II
Text Label 4000 1600 0    60   ~ 0
PE
Text Label 2950 5150 2    60   ~ 0
PE
Text Label 4000 1700 0    60   ~ 0
PI
Text Label 2950 5350 2    60   ~ 0
PI
Text Label 4000 1800 0    60   ~ 0
PO
Text Label 2950 5250 2    60   ~ 0
PO
Text Label 4700 1900 2    60   ~ 0
AI
Text Label 2950 7300 2    60   ~ 0
AI
Text Label 4700 2000 2    60   ~ 0
AO
Text Label 2950 7750 2    60   ~ 0
AO
Text Label 2950 7400 2    60   ~ 0
BI
Text Label 7350 1750 0    60   ~ 0
BI
Text Label 2950 7500 2    60   ~ 0
CI
Text Label 2950 7600 2    60   ~ 0
DI
Text Label 5700 3500 0    60   ~ 0
CI
Text Label 7350 3500 0    60   ~ 0
DI
Text Label 2950 7850 2    60   ~ 0
BO
Text Label 7350 1650 0    60   ~ 0
BO
Text Label 2950 7950 2    60   ~ 0
CO
Text Label 5700 3400 0    60   ~ 0
CO
Text Label 2950 8050 2    60   ~ 0
DO
Text Label 7350 3400 0    60   ~ 0
DO
Text Label 2950 8200 2    60   ~ 0
E0
Text Label 1850 7900 0    60   ~ 0
E0
Text Label 2950 8300 2    60   ~ 0
E1
$Sheet
S 1050 7550 800  1200
U 6017B840
F0 "External Interface" 60
F1 "ext_interface.sch" 60
F2 "BUS_0" B L 1050 7600 60 
F3 "BUS_1" B L 1050 7700 60 
F4 "BUS_2" B L 1050 7800 60 
F5 "BUS_3" B L 1050 7900 60 
F6 "BUS_4" B L 1050 8000 60 
F7 "BUS_5" B L 1050 8100 60 
F8 "BUS_6" B L 1050 8200 60 
F9 "BUS_7" B L 1050 8300 60 
F10 "CLR" I L 1050 8700 60 
F11 "IRQ0" O R 1850 7600 60 
F12 "IRQ1" O R 1850 7700 60 
F13 "CLK" I L 1050 8600 60 
F14 "EXT_IN" O R 1850 8700 60 
F15 "E0" I R 1850 7900 60 
F16 "E1" I R 1850 8000 60 
F17 "U0" I R 1850 8150 60 
F18 "U1" I R 1850 8250 60 
$EndSheet
Text Label 1850 8000 0    60   ~ 0
E1
Text Label 2950 8400 2    60   ~ 0
U0
Text Label 1850 8150 0    60   ~ 0
U0
Text Label 1850 8250 0    60   ~ 0
U1
Text Label 2950 8500 2    60   ~ 0
U1
Text Label 2950 8600 2    60   ~ 0
EXT_I
Text Label 1850 8700 0    60   ~ 0
EXT_I
Text Label 1850 7700 0    60   ~ 0
IRQ1
Text Label 4150 8300 0    60   ~ 0
IRQ1
Text Label 1850 7600 0    60   ~ 0
IRQ0
Text Label 4150 8200 0    60   ~ 0
IRQ0
Text Label 4150 6900 0    60   ~ 0
EI
Text Label 7350 4100 0    60   ~ 0
EI
Text Label 4150 7000 0    60   ~ 0
EO
Text Label 7350 4250 0    60   ~ 0
EO
Text Label 4150 7100 0    60   ~ 0
RGT
Text Label 5700 2000 0    60   ~ 0
RGT
Text Label 4150 7200 0    60   ~ 0
SHF
Text Label 5700 1800 0    60   ~ 0
SHF
Text Label 4150 7300 0    60   ~ 0
ROT
Text Label 5700 1900 0    60   ~ 0
ROT
Text Label 4150 7400 0    60   ~ 0
NOT
Text Label 7350 4600 0    60   ~ 0
NOT
Text Label 4150 7500 0    60   ~ 0
OR
Text Label 7350 4800 0    60   ~ 0
OR
Text Label 4150 7600 0    60   ~ 0
AND
Text Label 7350 4700 0    60   ~ 0
AND
Text Label 4150 7700 0    60   ~ 0
SUB
Text Label 7350 4500 0    60   ~ 0
SUB
Text Label 4150 7800 0    60   ~ 0
CF
Text Label 7350 5600 0    60   ~ 0
CF
Text Label 4150 7900 0    60   ~ 0
ZF
Text Label 7350 5700 0    60   ~ 0
ZF
Text Label 4150 8000 0    60   ~ 0
FI
Text Label 7350 5200 0    60   ~ 0
FI
Text Label 5900 8550 0    60   ~ 0
OI
Text Label 4150 6050 0    60   ~ 0
OI
Wire Wire Line
	4350 3600 4350 6750
Wire Wire Line
	3850 3600 4350 3600
Text Label 4150 5600 0    60   ~ 0
SI
Text Label 5700 4950 0    60   ~ 0
SI
Text Label 4150 5900 0    60   ~ 0
SO
Text Label 5700 5050 0    60   ~ 0
SO
Text Label 4150 5800 0    60   ~ 0
SU
Text Label 5700 4150 0    60   ~ 0
SU
Text Label 4150 5700 0    60   ~ 0
SD
Text Label 5700 4050 0    60   ~ 0
SD
Wire Wire Line
	5900 2300 3950 2300
Wire Wire Line
	5900 2300 5900 6200
Wire Wire Line
	7650 3800 7650 6800
Wire Wire Line
	700  4850 4450 4850
Text Label 4150 8600 0    60   ~ 0
CU_EN
Text Label 3950 4200 0    60   ~ 0
CU_EN
Text Label 7450 7700 0    60   ~ 0
CU_EN
Text Label 7450 7600 0    60   ~ 0
CLK_OUT
Text Label 1850 1200 0    60   ~ 0
CU_EN
Wire Wire Line
	2750 4300 2450 4300
Wire Wire Line
	2450 4300 2450 1450
Wire Wire Line
	2450 1450 950  1450
Wire Wire Line
	950  1450 950  800 
Wire Wire Line
	1150 800  950  800 
Text Label 3950 4400 0    60   ~ 0
HLT
Text Label 4150 5400 0    60   ~ 0
HLT
$EndSCHEMATC
